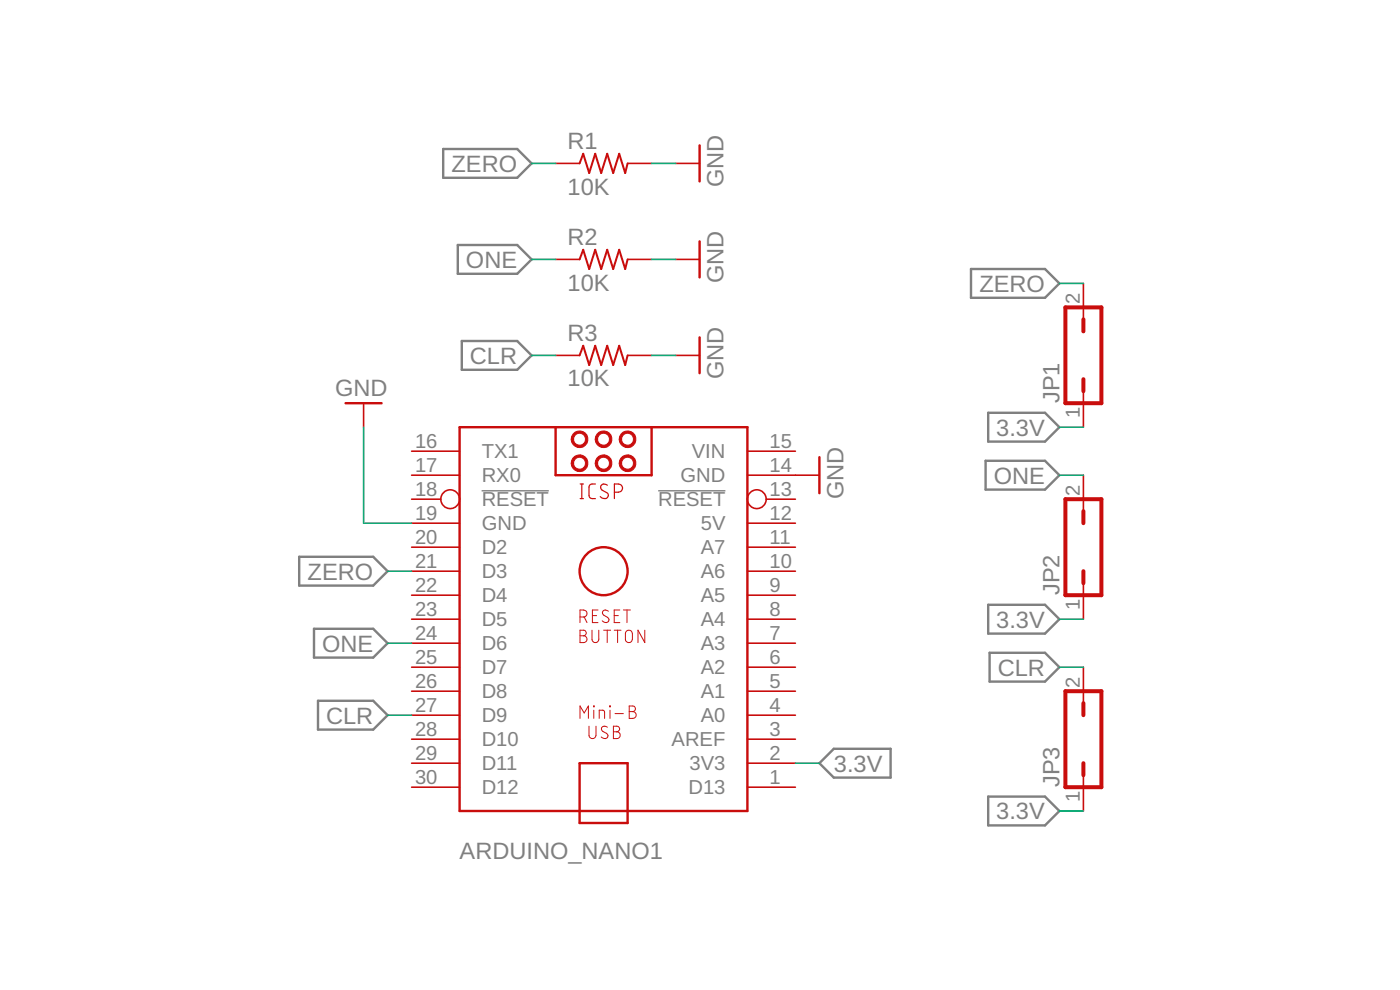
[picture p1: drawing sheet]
<svg xmlns="http://www.w3.org/2000/svg" width="148mm" height="105mm" viewBox="0 0 148 105" stroke-linecap="round" stroke-linejoin="round" font-family="sans-serif">
<path d="M51 51.9h7.1M69.7 51.9h7.1" fill="none" stroke="#808080" stroke-width=".15"/>
<g fill="none" stroke="#808080" stroke-width=".25">
<path d="M46.9 15.8h7.8l1.6 1.5-1.6 1.5h-7.8zM48.5 25.9h6.2l1.6 1.6-1.6 1.5h-6.2zM48.9 36.1h5.8l1.6 1.5-1.6 1.5h-5.8zM102.8 28.5h7.8l1.5 1.5-1.5 1.5h-7.8zM31.7 58.9h7.8l1.5 1.6-1.5 1.5h-7.8zM104.3 48.8h6.3l1.5 1.5-1.5 1.5h-6.3zM104.6 43.7h6l1.5 1.5-1.5 1.5h-6zM33.2 66.5h6.3l1.5 1.6-1.5 1.5h-6.3zM33.7 74.2h5.8l1.5 1.5-1.5 1.5h-5.8zM104.6 64h6l1.5 1.5-1.5 1.6h-6zM104.7 69.1h5.9l1.5 1.5-1.5 1.5h-5.9zM86.7 80.8l1.5-1.6h6.1v3.1h-6.1z"/>
<path d="M104.6 84.3h6l1.5 1.5-1.5 1.6h-6z"/>
</g>
<g fill="none" stroke="#c90d0c" stroke-width=".25">
<path d="M74 15.4v3.8M74 25.5v3.9M74 35.7v3.8M36.6 42.7h3.8M48.6 45.2h30.5v40.6h-30.5zM58.8 45.2v5.1h10.2v-5.1M86.7 48.4v3.8M61.3 80.8h5.1v6.3h-5.1z"/>
<circle cx="63.9" cy="60.5" r="2.54"/>
</g>
<g fill="none" stroke="#c90d0c" stroke-width=".17">
<path d="M58.8 17.3h2.5M66.4 17.3h2.6M71.5 17.3h2.5M58.8 27.5h2.5M58.8 37.6h2.5M66.4 27.5h2.6M66.4 37.6h2.6M71.5 27.5h2.5M71.5 37.6h2.5M114.7 30v3.8M38.5 42.7v2.5M43.6 47.8h5"/>
<path d="M43.6 50.3h5M43.6 52.8h3.1M43.6 55.4h5M43.6 57.9h5M79.1 47.8h5.1M79.1 50.3h7.6M79.1 55.4h5.1M79.1 57.9h5.1M81.1 52.8h3.1M114.7 41.4v3.8M114.7 50.3v3.8M43.6 60.5h5"/>
<path d="M43.6 63h5M43.6 65.5h5M43.6 68.1h5M43.6 70.6h5M43.6 73.2h5M43.6 75.7h5M43.6 78.2h5M79.1 60.5h5.1M79.1 63h5.1M79.1 65.5h5.1M79.1 68.1h5.1M79.1 70.6h5.1"/>
<path d="M79.1 73.2h5.1M79.1 75.7h5.1M79.1 78.2h5.1M114.7 61.7v3.8M114.7 70.6v3.8M43.6 80.8h5M43.6 83.3h5M79.1 80.8h5.1M79.1 83.3h5.1M114.7 82v3.8"/>
<circle cx="47.6" cy="52.8" r=".99"/>
<circle cx="80.1" cy="52.8" r=".99"/>
</g>
<g fill="none" stroke="#c90d0c" stroke-width=".11">
<path d="M61.4 65.3h.4a.37 .37 0 0 0 .3-.4 .37 .37 0 0 0-.3-.3h-.4v1.3M61.4 66.7h.4a.3 .3 0 0 1 .2 .3 .3 .3 0 0 1-.2 .3 .36 .36 0 0 1 .3 .3 .36 .36 0 0 1-.3 .4h-.4zM61.4 76v-1.3l.4 .8 .5-.8v1.3M61.4 67.3h.4M61.8 65.3l.3 .6M62.3 76.9v.9a.37 .37 0 0 0 .4 .4 .37 .37 0 0 0 .4-.4v-.9M62.7 66.7v.9a.36 .36 0 0 0 .3 .4 .36 .36 0 0 0 .4-.4v-.9M62.7 65.2h.4M62.8 74.7l.1 .1zM62.8 75.2v.8M63.3 64.6h-.6v1.3h.6M63.4 76v-.8h.4l.2 .1v.7"/>
<path d="M63.9 66.7h.7M64.3 66.7v1.3M64.3 77a.35 .35 0 0 0-.5-.1 .35 .35 0 0 0-.1 .4l.5 .3a.33 .33 0 0 1 0 .5 .33 .33 0 0 1-.4 0l-.2-.1M64.4 64.7a.34 .34 0 0 0-.5-.1 .34 .34 0 0 0-.1 .4l.5 .3a.33 .33 0 0 1 .1 .5 .33 .33 0 0 1-.5 0l-.2-.1M64.5 74.7l.1 .1zM64.6 75.2v.8M64.9 76.9h.4a.3 .3 0 0 1 .3 .3 .3 .3 0 0 1-.3 .2 .36 .36 0 0 1 .3 .4 .36 .36 0 0 1-.3 .4h-.4zM64.9 77.4h.4M65 65.2h.4M65 66.7h.7M65.1 75.5h.9M65.4 66.7v1.3"/>
<path d="M65.6 64.6h-.6v1.3h.6M66 64.6h.7M66.3 66.8a.37 .37 0 0 1 .4-.1 .37 .37 0 0 1 .2 .4v.5a.37 .37 0 0 1-.3 .4 .37 .37 0 0 1-.4-.4v-.5zM66.4 64.6v1.3M66.6 74.7h.4a.3 .3 0 0 1 .3 .3 .3 .3 0 0 1-.3 .3 .36 .36 0 0 1 .3 .4 .36 .36 0 0 1-.3 .3h-.4zM66.6 75.3h.4M68.2 66.7v1.3l-.7-1.3v1.3"/>
</g>
<path d="M61.4 52.8h.3M61.4 51.2h.3M61.6 51.2v1.6M63 51.2h-.3a.33 .33 0 0 0-.4 .4v.8a.33 .33 0 0 0 .4 .4h.3M64.3 51.4a.4 .4 0 0 0-.5-.2 .4 .4 0 0 0-.2 .5l.1 .2 .5 .2a.36 .36 0 0 1 .1 .5 .36 .36 0 0 1-.5 .1l-.3-.1M65 52.1h.4a.43 .43 0 0 0 .5-.4 .43 .43 0 0 0-.5-.5h-.4v1.6" fill="none" stroke="#c90d0c" stroke-width=".13"/>
<g fill="#c90d0c" stroke="#c90d0c" stroke-width=".11">
<path d="M60.6 48.5a.88 .88 0 0 1 1.5 0 .88 .88 0 0 1-.5 1.4 .88 .88 0 0 1-1.1-.9h.2a.63 .63 0 0 1 .9-.5 .63 .63 0 0 1 .1 1.1 .63 .63 0 0 1-1-.4v-.2h-.2z" fill-rule="evenodd"/>
<path d="M63.4 45.7a.89 .89 0 0 1 1.3 .5 .89 .89 0 0 1-.7 1.2 .89 .89 0 0 1-1-.9h.2a.63 .63 0 0 1 1-.5 .63 .63 0 0 1 .1 1 .63 .63 0 0 1-1-.3l-.1-.2h-.2v-.3z" fill-rule="evenodd"/>
<path d="M65.9 45.7a.89 .89 0 0 1 1.3 .5 .89 .89 0 0 1-.6 1.2 .89 .89 0 0 1-1.1-.9h.3a.63 .63 0 0 1 .9-.5 .63 .63 0 0 1 .1 1 .63 .63 0 0 1-1-.3v-.2h-.3l.1-.3z" fill-rule="evenodd"/>
<path d="M60.9 45.7a.89 .89 0 0 1 1.3 .5 .89 .89 0 0 1-.7 1.2 .89 .89 0 0 1-1-.9h.2a.63 .63 0 0 1 .9-.5 .63 .63 0 0 1 .1 1 .63 .63 0 0 1-1-.3v-.2h-.2v-.3z" fill-rule="evenodd"/>
<path d="M65.7 48.5a.88 .88 0 0 1 1.4 0 .88 .88 0 0 1-.4 1.4 .88 .88 0 0 1-1.2-.9h.3a.63 .63 0 0 1 .9-.5 .63 .63 0 0 1 .1 1.1 .63 .63 0 0 1-1-.4v-.2h-.3z" fill-rule="evenodd"/>
<path d="M63.2 48.5a.88 .88 0 0 1 1.4 0 .88 .88 0 0 1-.5 1.4 .88 .88 0 0 1-1.1-.9h.2a.63 .63 0 0 1 1-.5 .63 .63 0 0 1 .1 1.1 .63 .63 0 0 1-1-.4l-.1-.2h-.2z" fill-rule="evenodd"/>
</g>
<path d="M61.3 17.3l.4-1 .7 2 .6-2 .6 2 .7-2 .6 2 .6-2 .7 2 .2-1M61.3 27.5l.4-1.1 .7 2.1 .6-2.1 .6 2.1 .7-2.1 .6 2.1 .6-2.1 .7 2.1 .2-1M61.3 37.6l.4-1 .7 2 .6-2 .6 2 .7-2 .6 2 .6-2 .7 2 .2-1" fill="none" stroke="#c90d0c" stroke-width=".21"/>
<path d="M112.8 32.5h3.8v10.2h-3.8zM114.7 33.8v1.3M112.8 52.8h3.8v10.2h-3.8zM114.7 40.1v1.3M114.7 54.1v1.3M112.8 73.2h3.8v10.1h-3.8zM114.7 60.5v1.2M114.7 74.4v1.3M114.7 80.8v1.2" fill="none" stroke="#c90d0c" stroke-width=".42"/>
<g fill="none" stroke="#0dab76" stroke-width=".17">
<path d="M56.3 17.3h2.5M69 17.3h2.5M56.3 27.5h2.5M56.3 37.6h2.5M69 27.5h2.5M69 37.6h2.5M112.1 30h2.6M38.5 45.2v10.2h5.1M112.1 45.2h2.6M112.1 50.3h2.6M41 60.5h2.6M41 68.1h2.6"/>
<path d="M41 75.7h2.6M112.1 65.5h2.6M112.1 70.6h2.6M84.2 80.8h2.5M112.1 85.8h2.6"/>
</g>
<g font-size="2.5" fill="#808080">
<text x="60.1" y="15.8">R1</text>
<text x="47.8" y="18.2">ZERO</text>
<text x="60.1" y="20.6">10K</text>
<text x="76.6" y="19.8" transform="rotate(-90 76.6 19.8)">GND</text>
<text x="49.3" y="28.3">ONE</text>
<text x="60.1" y="26">R2</text>
<text x="76.6" y="30" transform="rotate(-90 76.6 30)">GND</text>
<text x="60.1" y="30.7">10K</text>
<text x="103.7" y="30.9">ZERO</text>
<text x="35.5" y="41.9">GND</text>
<text x="49.7" y="38.5">CLR</text>
<text x="60.1" y="40.9">10K</text>
<text x="60.1" y="36.1">R3</text>
<text x="76.6" y="40.1" transform="rotate(-90 76.6 40.1)">GND</text>
<text x="105.4" y="46.1">3.3V</text>
<text x="112.1" y="42.7" transform="rotate(-90 112.1 42.7)">JP1</text>
<text x="89.3" y="52.8" transform="rotate(-90 89.3 52.8)">GND</text>
<text x="105.2" y="51.2">ONE</text>
<text x="32.6" y="61.3">ZERO</text>
<text x="112.1" y="63" transform="rotate(-90 112.1 63)">JP2</text>
<text x="34.1" y="69">ONE</text>
<text x="105.4" y="66.4">3.3V</text>
<text x="105.6" y="71.5">CLR</text>
<text x="34.5" y="76.6">CLR</text>
<text x="88.2" y="81.7">3.3V</text>
<text x="112.1" y="83.3" transform="rotate(-90 112.1 83.3)">JP3</text>
<text x="105.4" y="86.7">3.3V</text>
<text x="48.6" y="90.9">ARDUINO_NANO1</text>
</g>
<g font-size="2.1" fill="#808080">
<text x="114.3" y="32.2" transform="rotate(-90 114.3 32.2)">2</text>
<text x="43.9" y="47.4">16</text>
<text x="81.4" y="47.4">15</text>
<text x="114.3" y="44.2" transform="rotate(-90 114.3 44.2)">1</text>
<text x="43.9" y="49.9">17</text>
<text x="43.9" y="52.5">18</text>
<text x="51" y="48.5">TX1</text>
<text x="51" y="51.1">RX0</text>
<text x="51" y="53.6">RESET</text>
<text x="69.7" y="53.6">RESET</text>
<text x="72" y="51.1">GND</text>
<text x="73.2" y="48.5">VIN</text>
<text x="81.4" y="52.5">13</text>
<text x="81.4" y="49.9">14</text>
<text x="114.3" y="52.5" transform="rotate(-90 114.3 52.5)">2</text>
<text x="43.9" y="55">19</text>
<text x="43.9" y="57.6">20</text>
<text x="51" y="56.1">GND</text>
<text x="51" y="58.7">D2</text>
<text x="74.2" y="58.7">A7</text>
<text x="74.2" y="56.1">5V</text>
<text x="81.4" y="57.6">11</text>
<text x="81.4" y="55">12</text>
<text x="43.9" y="60.1">21</text>
<text x="43.9" y="62.6">22</text>
<text x="43.9" y="65.2">23</text>
<text x="51" y="61.2">D3</text>
<text x="51" y="63.8">D4</text>
<text x="74.2" y="63.8">A5</text>
<text x="74.2" y="61.2">A6</text>
<text x="81.4" y="65.2">8</text>
<text x="81.4" y="62.6">9</text>
<text x="81.4" y="60.1">10</text>
<text x="114.3" y="64.5" transform="rotate(-90 114.3 64.5)">1</text>
<text x="43.9" y="67.7">24</text>
<text x="43.9" y="70.3">25</text>
<text x="51" y="66.3">D5</text>
<text x="51" y="68.8">D6</text>
<text x="51" y="71.4">D7</text>
<text x="74.2" y="71.4">A2</text>
<text x="74.2" y="68.8">A3</text>
<text x="74.2" y="66.3">A4</text>
<text x="81.4" y="70.3">6</text>
<text x="81.4" y="67.7">7</text>
<text x="43.9" y="72.8">26</text>
<text x="43.9" y="75.3">27</text>
<text x="43.9" y="77.9">28</text>
<text x="51" y="73.9">D8</text>
<text x="51" y="76.4">D9</text>
<text x="74.2" y="76.4">A0</text>
<text x="74.2" y="73.9">A1</text>
<text x="81.4" y="77.9">3</text>
<text x="81.4" y="75.3">4</text>
<text x="81.4" y="72.8">5</text>
<text x="114.3" y="72.8" transform="rotate(-90 114.3 72.8)">2</text>
<text x="43.9" y="80.4">29</text>
<text x="43.9" y="82.9">30</text>
<text x="51" y="79">D10</text>
<text x="51" y="81.5">D11</text>
<text x="71.1" y="79">AREF</text>
<text x="73" y="81.5">3V3</text>
<text x="81.4" y="82.9">1</text>
<text x="81.4" y="80.4">2</text>
<text x="51" y="84.1">D12</text>
<text x="72.9" y="84.1">D13</text>
<text x="114.3" y="84.8" transform="rotate(-90 114.3 84.8)">1</text>
</g>
</svg>
